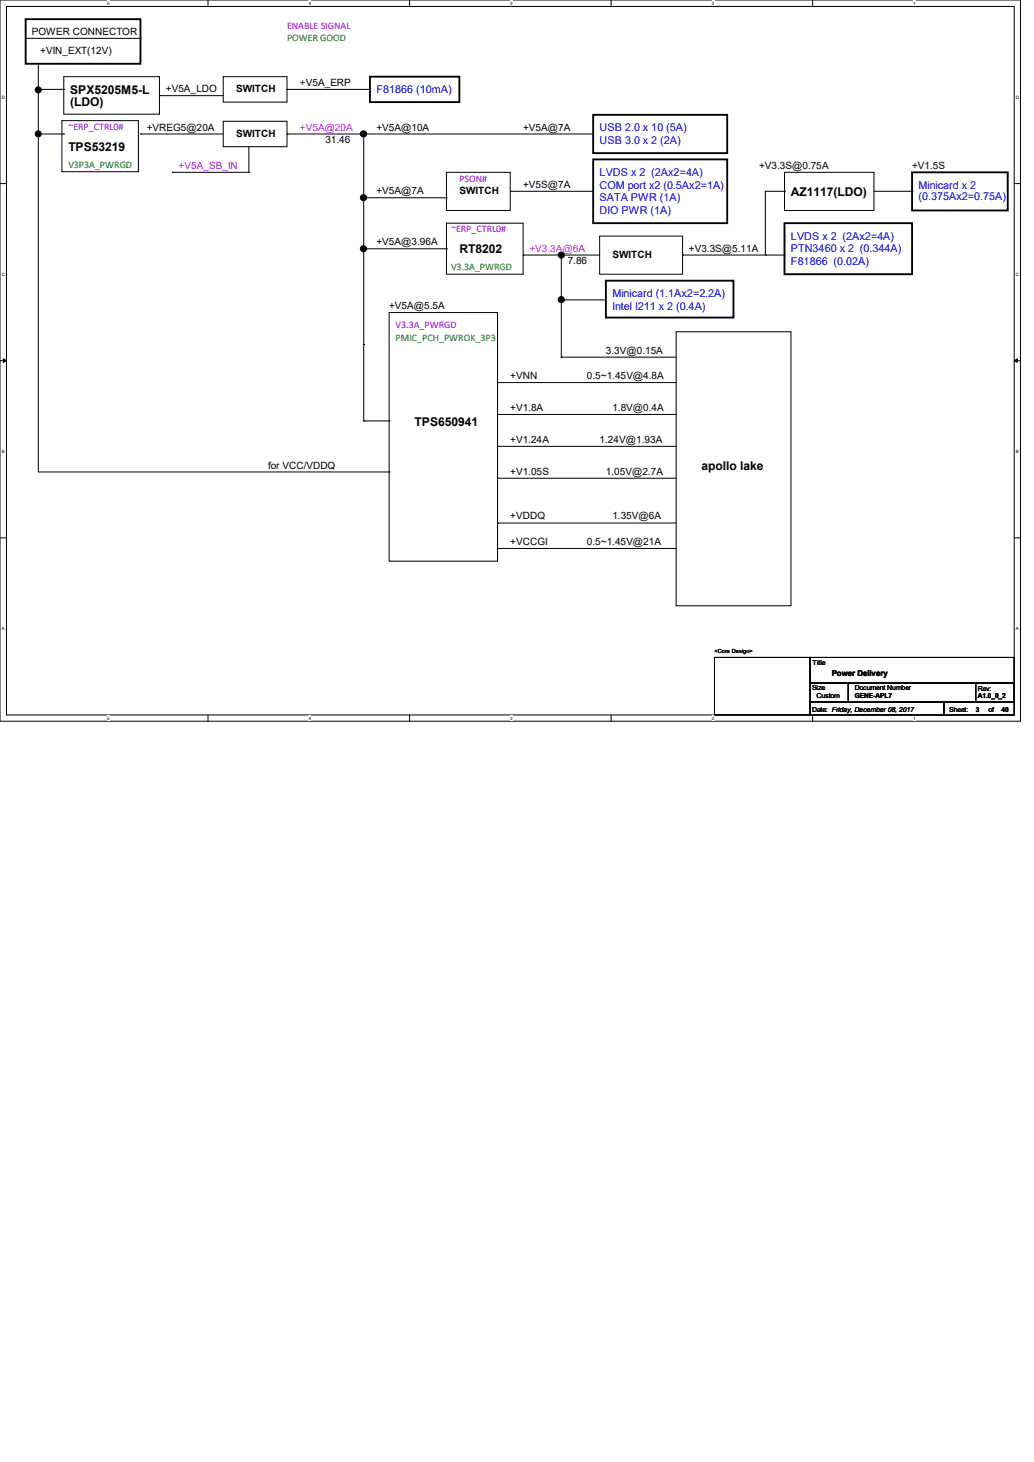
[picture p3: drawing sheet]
<svg xmlns="http://www.w3.org/2000/svg" width="210mm" height="297mm" viewBox="0 0 210 297" stroke-linecap="round" stroke-linejoin="round" font-family="sans-serif">
<path d="M0 0h207.3v146.5h-207.3zM1.3 1.3h204.7v143.9h-204.7z" fill="none" stroke="#000" stroke-width=".2"/>
<g fill="#fff">
<path d="M21.8 .2h.5v1h-.5z"/>
<path d="M21.8 145.4h.5v1h-.5z"/>
</g>
<path d="M42.2 0v1.3M42.2 145.2v1.4" fill="none" stroke="#000" stroke-width=".2"/>
<g fill="#fff">
<path d="M62.7 .2h.5v1h-.5z"/>
<path d="M62.7 145.4h.5v1h-.5z"/>
</g>
<path d="M83.2 0v1.3M83.2 145.2v1.4" fill="none" stroke="#000" stroke-width=".2"/>
<g fill="#fff">
<path d="M103.6 .2h.5v1h-.5z"/>
<path d="M103.6 145.4h.5v1h-.5z"/>
</g>
<path d="M124.1 0v1.3M124.1 145.2v1.4" fill="none" stroke="#000" stroke-width=".2"/>
<g fill="#fff">
<path d="M144.6 .2h.5v1h-.5z"/>
<path d="M144.6 145.4h.5v1h-.5z"/>
</g>
<path d="M165.1 0v1.3M165.1 145.2v1.4" fill="none" stroke="#000" stroke-width=".2"/>
<g fill="#fff">
<path d="M185.5 .2h.5v1h-.5z"/>
<path d="M185.5 145.4h.5v1h-.5z"/>
<path d="M.3 19.3h.7v1h-.7z"/>
<path d="M206.3 19.3h.7v1h-.7z"/>
<path d="M.3 55.3h.7v1h-.7z"/>
<path d="M206.3 55.3h.7v1h-.7z"/>
</g>
<path d="M0 37.3h1.3M206 37.3h1.3" fill="none" stroke="#000" stroke-width=".2"/>
<g fill="#fff">
<path d="M.3 91.3h.6v1h-.6z"/>
<path d="M206.3 91.3h.6v1h-.6z"/>
</g>
<path d="M0 73.3h1.3M206 73.3h1.3" fill="none" stroke="#000" stroke-width=".2"/>
<path d="M.7 72.9l.6 .4-.6 .3zM206 73.3l.6-.4v.7z" fill="#000" stroke="#000" stroke-width=".2"/>
<g fill="#fff">
<path d="M.3 127.3h.6v1h-.6z"/>
<path d="M206.3 127.3h.6v1h-.6z"/>
</g>
<g fill="none" stroke="#000" stroke-width=".2">
<path d="M5.2 7.8h23.3M7.8 13h.1M7.8 13v82.9h71.2M7.8 18.2h5.2M13 15.6h19.4v7.6h-19.4zM13 18.2h.1M28.5 7.8h.1M32.4 19.4h.1M32.4 19.4h12.9M45.3 15.6h13v5.1h-13zM58.3 18.2h.1M58.3 18.2h16.8"/>
<path d="M7.8 27.2h5.2M12.6 24.5h15.5v10.4h-15.5zM13 27.2h.1M28.5 27.2h.1M28.5 27.2h16.8M35 35h.1M35 35h15.5M45.3 24.6h13v5.2h-13zM50.5 35h.1M50.5 29.8v5.2M58.3 27.2h.1M58.3 27.2h62.2"/>
<path d="M73.9 27.2v58.3M90.7 35h12.9v7.8h-12.9zM103.6 38.9h.1M103.6 38.9h16.9M159.3 35h18.2v7.8h-18.2zM159.3 38.9h.1M159.3 38.9h-3.9v12.9M177.5 38.9h7.8M185.3 38.9h.1M73.9 40.2h.1M73.9 40.2h16.8M73.9 50.5h16.8"/>
<path d="M90.7 45.3h15.6v10.4h-15.6zM90.7 40.2h.1M90.7 50.5h.1M106.3 51.8h.1M106.3 51.8h15.5M114 51.8v20.8M121.8 48h16.8v7.7h-16.8zM138.6 51.8h.1M138.6 51.8h20.7M155.4 51.8h.1M73.9 70h.1M79 63.5h22v50.5h-22z"/>
<path d="M101 77.7h.1M101 77.7h36.3M114 60.9h.1M114 72.6h.1M114 60.9h9.1M114 72.6h23.3M137.3 67.4h23.4v55.7h-23.4zM73.9 85.5h.1M73.9 85.5h5.1M79 85.5h.1M79 95.9h.1M101 84.2h.1"/>
<path d="M101 90.7h.1M101 97.2h.1M101 84.2h36.3M101 90.7h36.3M101 97.2h36.3M0 109.3h1.3M101 111.4h.1M101 106.3h.1M101 111.4h36.3M101 106.3h36.3M206 109.3h1.3M145.1 133.6h19.4v11.6h-19.4z"/>
<path d="M164.5 138.8h7.8v3.8h-7.8zM164.5 133.6h41.5v5.2h-41.5zM172.3 138.8h33.7v3.8h-33.7zM198.2 138.8h7.8v3.8h-7.8zM164.5 142.6h27.2v2.6h-27.2zM191.7 142.6h14.3v2.6h-14.3z"/>
</g>
<g fill="#000" stroke="#000" stroke-width=".2">
<circle cx="7.8" cy="18.3" r=".61"/>
<circle cx="7.8" cy="27.2" r=".61"/>
<circle cx="73.8" cy="27.2" r=".63"/>
<circle cx="73.8" cy="40.2" r=".63"/>
<circle cx="73.8" cy="50.5" r=".63"/>
<circle cx="114" cy="51.8" r=".63"/>
<circle cx="114" cy="60.9" r=".63"/>
</g>
<path d="M5.2 3.9h23.3v9.1h-23.3zM75.1 15.6h18.2v5.1h-18.2zM120.5 32.4h27.2v12.9h-27.2zM120.5 23.3h27.2v7.8h-27.2zM185.3 35h19.4v7.8h-19.4zM123.1 57h25.9v7.5h-25.9zM159.3 45.3h26v10.4h-26z" fill="none" stroke="#000" stroke-width=".38"/>
<g font-size="2.5">
<text x="14.3" y="19.1">SPX5205M5-L</text>
<text x="14.3" y="21.6">(LDO)</text>
<text x="13.9" y="30.6">TPS53219</text>
<text x="160.7" y="39.8">AZ1117(LDO)</text>
<text x="93.3" y="51.5">RT8202</text>
<text x="84.2" y="86.4">TPS650941</text>
<text x="142.5" y="95.5">apollo lake</text>
</g>
<g font-size="2.2" fill="#00f">
<text x="76.5" y="18.9">F81866 (10mA)</text>
<text x="121.8" y="26.7">USB 2.0 x 10 (5A)</text>
<text x="121.8" y="29.3">USB 3.0 x 2 (2A)</text>
<text x="121.8" y="35.7">LVDS x 2 (2Ax2=4A)</text>
<text x="121.8" y="38.3">COM port x2 (0.5Ax2=1A)</text>
<text x="121.8" y="40.9">SATA PWR (1A)</text>
<text x="186.6" y="38.3">Minicard x 2</text>
<text x="186.6" y="40.6">(0.375Ax2=0.75A)</text>
<text x="121.8" y="43.5">DIO PWR (1A)</text>
<text x="160.7" y="48.7">LVDS x 2 (2Ax2=4A)</text>
<text x="160.7" y="51.3">PTN3460 x 2 (0.344A)</text>
<text x="160.7" y="53.8">F81866 (0.02A)</text>
<text x="124.4" y="60.3">Minicard (1.1Ax2=2.2A)</text>
<text x="124.4" y="62.9">Intel I211 x 2 (0.4A)</text>
</g>
<g font-size="2" fill="#8000ff">
<text x="58.3" y="5.8">ENABLE SIGNAL</text>
<text x="13.9" y="26.5">~ERP_CTRL0#</text>
<text x="93.3" y="37">PSON#</text>
<text x="91.6" y="47.2">~ERP_CTRL0#</text>
<text x="80.3" y="66.7">V3.3A_PWRGD</text>
</g>
<g font-size="2">
<text x="6.5" y="7.1">POWER CONNECTOR</text>
<text x="8.2" y="11">+VIN_EXT(12V)</text>
<text x="60.9" y="17.5">+V5A_ERP</text>
<text x="33.7" y="18.8">+V5A_LDO</text>
<text x="48" y="18.8">SWITCH</text>
<text x="29.8" y="26.5">+VREG5@20A</text>
<text x="48" y="27.8">SWITCH</text>
<text x="66.1" y="29.1">31.46</text>
<text x="76.5" y="26.5">+V5A@10A</text>
<text x="106.3" y="26.5">+V5A@7A</text>
<text x="154.2" y="34.3">+V3.3S@0.75A</text>
<text x="185.3" y="34.3">+V1.5S</text>
<text x="76.5" y="39.5">+V5A@7A</text>
<text x="93.3" y="39.5">SWITCH</text>
<text x="106.3" y="38.2">+V5S@7A</text>
<text x="76.5" y="49.9">+V5A@3.96A</text>
<text x="115.3" y="53.7">7.86</text>
<text x="124.4" y="52.5">SWITCH</text>
<text x="139.9" y="51.1">+V3.3S@5.11A</text>
<text x="79" y="62.8">+V5A@5.5A</text>
<text x="123.1" y="71.9">3.3V@0.15A</text>
<text x="103.6" y="77">+VNN</text>
<text x="119.2" y="77">0.5~1.45V@4.8A</text>
<text x="103.6" y="83.5">+V1.8A</text>
<text x="124.4" y="83.5">1.8V@0.4A</text>
<text x="54.4" y="95.2">for VCC/VDDQ</text>
<text x="103.6" y="90">+V1.24A</text>
<text x="121.8" y="90">1.24V@1.93A</text>
<text x="103.6" y="96.5">+V1.05S</text>
<text x="123.1" y="96.5">1.05V@2.7A</text>
<text x="103.6" y="105.5">+VDDQ</text>
<text x="124.4" y="105.5">1.35V@6A</text>
<text x="103.6" y="110.7">+VCCGI</text>
<text x="119.2" y="110.7">0.5~1.45V@21A</text>
</g>
<g font-size="2" fill="#008000">
<text x="58.3" y="8.4">POWER GOOD</text>
<text x="13.9" y="34.2">V3P3A_PWRGD</text>
<text x="91.6" y="54.9">V3.3A_PWRGD</text>
<text x="80.3" y="69.3">PMIC_PCH_PWROK_3P3</text>
</g>
<g font-size="2" fill="#f0f">
<text x="60.9" y="26.5">+V5A@20A</text>
<text x="107.5" y="51.1">+V3.3A@6A</text>
</g>
<text font-size="2" fill="#ff0080" x="36.3" y="34.3">+V5A_SB_IN</text>
<text font-size="1.7" x="168.9" y="137.3">Power Delivery</text>
<g font-size="1.4">
<text x="165.1" y="135.1">Title</text>
<text x="164.9" y="140.1">Size</text>
<text x="165.8" y="141.7">Custom</text>
<text x="173.6" y="141.7">GENE-APL7</text>
<text x="173.6" y="140.1">Document Number</text>
<text x="198.6" y="141.9">A1.0_0_2</text>
<text x="198.6" y="140.3">Rev:</text>
<text x="164.9" y="144.6">Date: Friday, December 08, 2017</text>
<text x="192.8" y="144.6">Sheet:</text>
<text x="198.2" y="144.6">3</text>
<text x="200.8" y="144.6">of</text>
<text x="203.4" y="144.6">40</text>
</g>
<text font-size="1.1" x="145.1" y="132.7">&lt;Core Design&gt;</text>
<g font-size=".9">
<text x="21.8" y="1">5</text>
<text x="62.7" y="1">4</text>
<text x="103.6" y="1">3</text>
<text x="144.6" y="1">2</text>
<text x="185.5" y="1">1</text>
<text x=".3" y="20.1">D</text>
<text x="206.3" y="20.1">D</text>
<text x=".3" y="56.1">C</text>
<text x="206.3" y="56.1">C</text>
<text x=".3" y="92.1">B</text>
<text x="206.3" y="92.1">B</text>
<text x=".3" y="128.1">A</text>
<text x="206.3" y="128.1">A</text>
<text x="21.8" y="146.2">5</text>
<text x="62.7" y="146.2">4</text>
<text x="103.6" y="146.2">3</text>
<text x="144.6" y="146.2">2</text>
<text x="185.5" y="146.2">1</text>
</g>
</svg>
